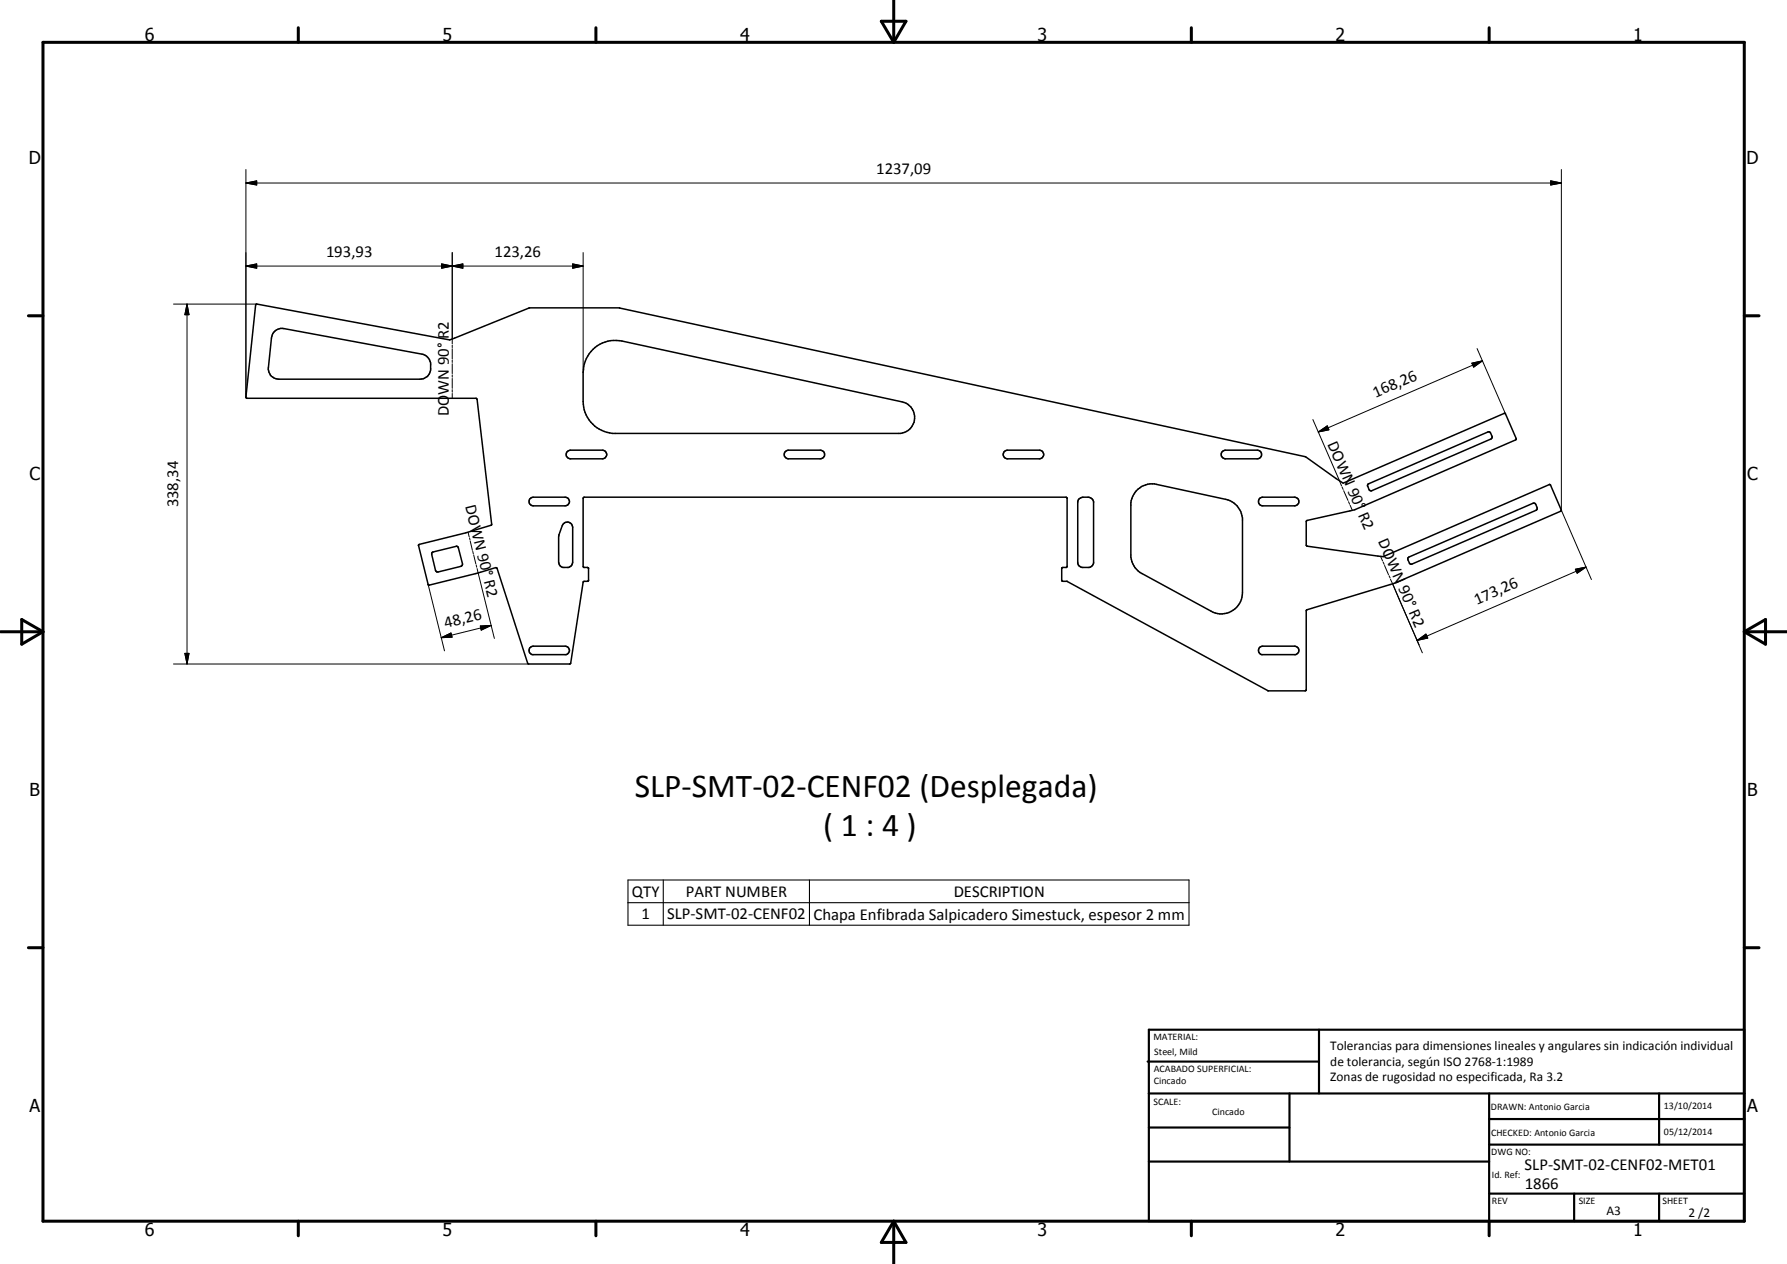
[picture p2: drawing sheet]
<svg xmlns="http://www.w3.org/2000/svg" width="420mm" height="297mm" viewBox="0 0 420 297" stroke-linecap="round" stroke-linejoin="round" font-family="sans-serif">
<g fill="none" stroke="#000" stroke-width=".35">
<path d="M60.1 71.6l.3-.1 45.3 8.4 18.8-7.6h21.2l161.2 35 8.9 6.2 38.1-16.4 2.6 6-.1 .3-37.9 16.4-11.3 2.5-.1 .3 .1 5.6 18 2.6 39.1-17 .3 .2 2.5 6-39.2 17-20.7 6.3-.1 18.9-.2 .1h-8.7l-47.3-25.7h-1.1l-.2-.2v-2.9l.3-.2h.8l.2-.2v-16l-.3-.3h-113.2l-.3 .3v16l.2 .2h.8l.3 .2v2.9l-.3 .2h-.7l-.3 .2-2.9 19-.3 .2h-9.6l-.2-.1-7.2-22.3-.4-.2-4.6 1.4-11 2.7-.2-.1-2.3-9.3 .2-.2 10.9-2.7 6.1-1.9-3.6-29.7h-54l-.2-.3zM64.4 78l1.2-.7 1.1-.1 32.5 6a2.65 2.65 0 0 1 2 2.1 3.7 3.7 0 0 1-.3 2.7l-.5 .5-.6 .4-1 .2h-33.2a2.42 2.42 0 0 1-2.5-2.7l.7-7zM139.4 82.1a7.5 7.5 0 0 1 6.8-2l65.9 14.3a3.8 3.8 0 0 1 3 3.9 3.8 3.8 0 0 1-3.3 3.6h-67.8a7.6 7.6 0 0 1-6.9-7.5v-6.9a7.8 7.8 0 0 1 2.3-5.4zM124.5 117.3l.9-.5h7.5a1.02 1.02 0 0 1 1 1.1 1.02 1.02 0 0 1-1 1h-7.5a1.04 1.04 0 0 1-.9-1.6zM133.3 106.2l.8-.4h7.5a1.02 1.02 0 0 1 1.1 1 1.02 1.02 0 0 1-1.1 1h-7.5a1.04 1.04 0 0 1-.8-1.6zM184.6 106.2l.8-.4h7.5a1.02 1.02 0 0 1 1 1 1.02 1.02 0 0 1-1 1h-7.5a1.04 1.04 0 0 1-.8-1.6zM236 106.2l.9-.4h7.5a1.02 1.02 0 0 1 1 1 1.02 1.02 0 0 1-1 1h-7.5a1.04 1.04 0 0 1-.9-1.6zM253.7 117.2a2.56 2.56 0 0 1 2.2-.4l.8 .4 .4 .7v14.4l-.4 .7-.6 .3h-1.9l-.5-.3-.3-.7v-14.4zM267.2 115.4a5 5 0 0 1 4.7-1.6l16.3 3.5a5 5 0 0 1 3.9 4.4v17.6a5 5 0 0 1-6.9 4.6l-17.2-9.4a5.4 5.4 0 0 1-2.1-3.6v-12.7l.4-1.5zM287.3 106.2l.8-.4h7.5a1.02 1.02 0 0 1 1 1 1.02 1.02 0 0 1-1 1h-7.5a1.04 1.04 0 0 1-.8-1.6zM296.2 117.1l.7-.3h7.5a1.02 1.02 0 0 1 1 1.1 1.02 1.02 0 0 1-1 1h-7.5a1.02 1.02 0 0 1-1-.7 1.02 1.02 0 0 1 .3-1.1zM321.6 113.8l28.2-12.3 .6 .1 .4 .9v.5l-.2 .2-28.1 12.1h-.4l-.2-.2-.4-.9z"/>
<path d="M101.6 129.8l5.9-1.4 .3 .3 .9 4.1-.3 .3-5.7 1.3-.3-.4-.9-3.7zM132.5 123.1a1.26 1.26 0 0 1 1.4-.3 1.26 1.26 0 0 1 .8 1.2l-.1 8.3-.2 .5-.5 .5h-1.5l-.7-.3-.4-.9v-6zM331 131.1l29.4-12.8 .6 .1 .4 .9v.4l-.3 .2-29.1 12.6-.6-.1-.4-.8zM124.5 152.3l.9-.5h7.5a1.01 1.01 0 0 1 1 .9 1.01 1.01 0 0 1-.8 1.1h-8a1.06 1.06 0 0 1-.6-1.5zM296.2 152.1l.7-.3h7.5a1.01 1.01 0 0 1 1 .9 1.01 1.01 0 0 1-.8 1.1h-8a1.03 1.03 0 0 1-.4-1.7z"/>
</g>
<g fill="none" stroke="#000" stroke-width=".24">
<path d="M57.8 39.8v53.5M367.1 39.8v80.1M57.8 43l2.6-.5v1zM57.8 43h309.3M106.3 59.4v21.4M137.1 59.4v28.1M364.6 42.5l2.5 .5-2.5 .5zM40.8 71.5h19.6M44 71.5l.4 2.5h-.9zM44 71.5v84.5M57.8 62.5l2.6-.5v1zM57.8 62.5h79.3"/>
<path d="M103.8 62l2.5 .5-2.5 .5zM103.8 62l5 1v-1l-5 1zM106.3 62.5l2.5-.5v1zM134.7 62l2.4 .5-2.4 .5zM106.3 81.1v.6M106.3 82v2.3M106.3 84.6v.6M106.3 85.5v2.3M106.3 88.1v.5M106.3 88.9v2.4M106.3 91.6v.6M106.3 92.5v1.1"/>
<path d="M308.7 98.6l6.7 15.6M346.1 85.3l2.5-.5-2.1 1.5zM347.3 81.9l6.7 15.4M348.6 84.8l-38.6 16.7M310 101.5l2.1-1.4 .4 .9zM315.5 114.4l.3 .6M315.9 115.3l1 2.3M317.1 117.9l.2 .6M317.4 118.7l.6 1.2M367.1 119.8l7.1 16.4M100.7 137.3l3.8 15.7M110.1 125.1l.2 1.1"/>
<path d="M110.4 126.4l.1 .5M110.6 127.2l.5 2.1M111.2 129.6l.1 .5M111.4 130.4l.5 2.1M112 132.8l.1 .5M112.2 133.6l4 16.4M324.6 130.7l.5 1.1M325.2 132.1l.2 .5M325.5 132.9l1 2.1M326.6 135.3l.2 .5M326.9 136.1l7.5 17.3M370.4 133.8l2.5-.5-2.1 1.4z"/>
<path d="M372.9 133.3l-39.7 17.2M40.8 156h83.5M43.5 153.5h.9l-.4 2.5zM103.7 149.9l2.3-1.1 .3 .9zM112.9 147.1l2.6-.1-2.4 1.1zM115.5 147l-11.8 2.9M333.2 150.5l2.1-1.5 .4 .9z"/>
</g>
<g fill="none" stroke="#000" stroke-width=".71">
<path d="M10.1 9.9h400v277.1h-400zM70.1 6.5v3.4M140.1 6.5v3.4M207.2 5h5.8l-2.9 4.9zM210.1 0v9.9M280.1 6.5v3.4M350.1 6.5v3.4M6.7 74.2h3.4M410.1 74.2h3.5M.1 148.5h10M5.1 145.6l5 2.9-5 2.9zM410.1 148.5h10"/>
<path d="M410.1 148.5l5-2.9v5.8zM6.7 222.7h3.4M410.1 222.7h3.5M70.1 287v3.4M140.1 287v3.4M210.1 287v10M210.1 287l2.9 5h-5.8zM280.1 287v3.4M350.1 287v3.4"/>
</g>
<g fill="none" stroke="#000" stroke-width=".51">
<path d="M269.8 249.5h40.3M270.1 242h140v45h-140zM270.1 257h140M303.2 257v16M310.1 242v15M350.1 257v30M390.1 257v12M270.1 265h33.1M270.1 273h80M350.1 269h60M350.1 263h60M350.1 280.5h60"/>
<path d="M370.1 280.5v6.5M390.1 280.5v6.5"/>
</g>
<path d="M327.4 137.2l6.3 14.4M147.6 206.8h132v10.6h-132zM147.6 212.1h132M155.9 206.8v10.6M190.3 206.8v10.6" fill="none" stroke="#000" stroke-width=".25"/>
<g fill="#000">
<path d="M57.8 43l2.6-.5v1zM364.6 42.5l2.5 .5-2.5 .5zM44 71.5l.4 2.5h-.9zM57.8 62.5l2.6-.5v1zM103.8 62l2.5 .5-2.5 .5zM106.3 62.5l2.5-.5v1zM134.7 62l2.4 .5-2.4 .5zM346.1 85.3l2.5-.5-2.1 1.5zM310 101.5l2.1-1.4 .4 .9zM370.4 133.8l2.5-.5-2.1 1.4zM43.5 153.5h.9l-.4 2.5zM103.7 149.9l2.3-1.1 .3 .9z"/>
<path d="M112.9 147.1l2.6-.1-2.4 1.1zM333.2 150.5l2.1-1.5 .4 .9z"/>
</g>
<g font-size="7.9">
<text x="149.3" y="187.4">SLP-SMT-02-CENF02 (Desplegada)</text>
<text x="193.6" y="196.3">( 1 : 4 )</text>
</g>
<g font-size="4.2">
<text x="34" y="9.6">6</text>
<text x="104" y="9.6">5</text>
<text x="174" y="9.6">4</text>
<text x="244" y="9.6">3</text>
<text x="314" y="9.6">2</text>
<text x="384" y="9.6">1</text>
<text x="6.8" y="38.7">D</text>
<text x="410.6" y="38.7">D</text>
<text x="7" y="112.9">C</text>
<text x="410.8" y="112.9">C</text>
<text x="7" y="187.1">B</text>
<text x="410.8" y="187.1">B</text>
<text x="7" y="261.4">A</text>
<text x="410.8" y="261.4">A</text>
<text x="34" y="290.4">6</text>
<text x="104" y="290.4">5</text>
<text x="174" y="290.4">4</text>
<text x="244" y="290.4">3</text>
<text x="314" y="290.4">2</text>
<text x="384" y="290.4">1</text>
</g>
<g font-size="3.9">
<text x="206" y="40.9">1237,09</text>
<text x="76.7" y="60.5">193,93</text>
<text x="116.3" y="60.5">123,26</text>
<text x="105.5" y="92.8" transform="rotate(-90 105.5 92.8)">WN 90° R2</text>
<text x="323.4" y="93.5" transform="rotate(-23 323.4 93.5)">168,26</text>
<text x="105.5" y="97.8" transform="rotate(-90 105.5 97.8)">DO</text>
<text x="312" y="104.3" transform="rotate(67 312 104.3)">DOWN 90° R2</text>
<text x="41.9" y="119.3" transform="rotate(-90 41.9 119.3)">338,34</text>
<text x="109.4" y="118.9" transform="rotate(76 109.4 118.9)">DOWN 90° R2</text>
<text x="323.9" y="127.2" transform="rotate(67 323.9 127.2)">DOWN 90° R2</text>
<text x="347.2" y="142.2" transform="rotate(-23 347.2 142.2)">173,26</text>
<text x="104.8" y="147.5" transform="rotate(-14 104.8 147.5)">48,26</text>
<text x="148.6" y="210.7">QTY</text>
<text x="161.2" y="210.7">PART NUMBER</text>
<text x="224.2" y="210.7">DESCRIPTION</text>
<text x="150.8" y="216">1</text>
<text x="156.9" y="216.1">SLP-SMT-02-CENF02</text>
<text x="191.3" y="216.2">Chapa Enfibrada Salpicadero Simestuck, espesor 2 mm</text>
<text x="358.5" y="275">SLP-SMT-02-CENF02-MET01</text>
<text x="358.5" y="279.4">1866</text>
</g>
<g font-size="3.1">
<text x="312.7" y="246.8">Tolerancias para dimensiones lineales y angulares sin indicación individual</text>
<text x="312.7" y="250.4">de tolerancia, según ISO 2768-1:1989</text>
<text x="312.7" y="254">Zonas de rugosidad no especificada, Ra 3.2</text>
<text x="377.7" y="285.6">A3</text>
<text x="397" y="285.9">2 /2</text>
</g>
<g font-size="2.4">
<text x="271.2" y="244.4">MATERIAL:</text>
<text x="271.3" y="252">ACABADO SUPERFICIAL:</text>
<text x="271.4" y="247.9">Steel, Mild</text>
<text x="271.3" y="254.6">Cincado</text>
<text x="271.2" y="259.7">SCALE:</text>
<text x="285" y="262">Cincado</text>
<text x="350.6" y="260.9">DRAWN: Antonio Garcia</text>
<text x="391.2" y="260.6">13/10/2014</text>
<text x="350.6" y="267">CHECKED: Antonio Garcia</text>
<text x="391.2" y="266.7">05/12/2014</text>
<text x="350.6" y="271.4">DWG NO:</text>
<text x="350.8" y="276.9">Id. Ref:</text>
<text x="350.8" y="282.8">REV</text>
<text x="371.2" y="282.9">SIZE</text>
<text x="390.9" y="282.9">SHEET</text>
</g>
</svg>
